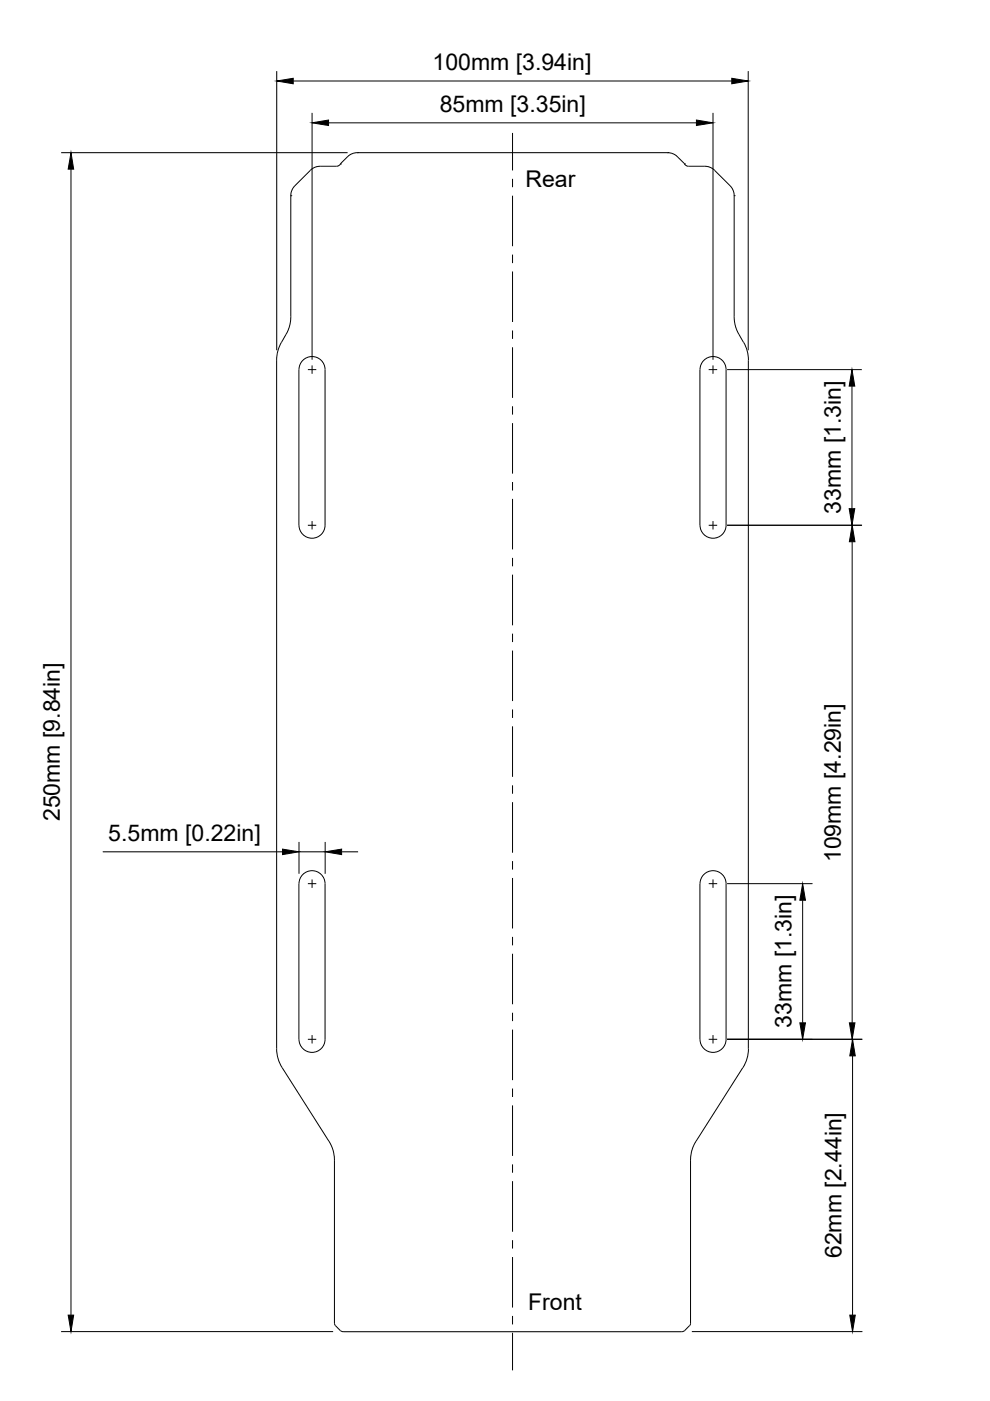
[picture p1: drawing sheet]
<svg xmlns="http://www.w3.org/2000/svg" width="210mm" height="297mm" viewBox="0 0 210 297" stroke-linecap="round" stroke-linejoin="round" font-family="sans-serif">
<!-- layer: Visible -->
<g fill="none" stroke="#000" stroke-width=".21">
<path d="M71.3 35.2h-3.6l-1.3 .5-4 3.8-.6 1-.1 1M71.3 35.2h.1M72.2 34.8l-.4 .3-.5 .1M72.2 34.8h.1M75.8 32.4l-1 .1-.8 .4-1.8 1.9M75.8 32.4h.1M75.8 32.4h65.7M141.5 32.4h.1M141.5 32.4l.8 .1 .8 .3 2 2M145.1 34.8h.1M145.1 34.8l.4 .3 .5 .1M146 35.2h.1"/>
<path d="M146 35.2h3.6l1.4 .5 3.9 3.8 .6 1 .2 1M61.7 41.5v25.9l-.4 1.9-.7 1.6a9.4 9.4 0 0 0-1.9 5.4M61.7 41.5h.1M155.7 41.5h.1M155.7 41.5v26.3l.6 2.3 1.3 2.5M58.7 76.4v146.6l.3 1.7 .5 1.1 10.3 16.2 .9 2.2 .2 1.5v34.9l.2 .5M64.4 76.2a2.76 2.76 0 0 1 3-.3 2.76 2.76 0 0 1 1.5 2.5v33a2.77 2.77 0 0 1-2.7 2.7 2.77 2.77 0 0 1-2.8-2.7v-33a2.76 2.76 0 0 1 1-2.2zM149.5 76.2a2.76 2.76 0 0 1 2.9-.3 2.76 2.76 0 0 1 1.5 2.5v33a2.77 2.77 0 0 1-2.7 2.7 2.77 2.77 0 0 1-2.8-2.7v-33a2.76 2.76 0 0 1 1.1-2.2zM157.7 72.6l.7 1.8 .3 1.9M158.7 76.4v146M63.4 220.4v-33a2.76 2.76 0 0 1 2.8-2.8 2.76 2.76 0 0 1 2.7 2.8v33M63.4 220.4a2.76 2.76 0 0 0 2.8 2.7 2.76 2.76 0 0 0 2.7-2.7"/>
<path d="M148.4 220.4v-33a2.76 2.76 0 0 1 2.8-2.8 2.76 2.76 0 0 1 2.7 2.8v33M148.4 220.4a2.76 2.76 0 0 0 2.8 2.7 2.76 2.76 0 0 0 2.7-2.7M157.5 226.4l-10 15.6-.9 2.2-.2 1.5v34.9l-.2 .5M158.7 222.4l-.4 2.3-.8 1.7M71.1 281.1h.1M71.1 281.1l1.1 1M72.2 282.1h.1M72.2 282.1l.5 .2h71.9l.5-.2M145.1 282.1h.1M146.2 281.1l-1.1 1M146.2 281.1h.1"/>
</g>
<!-- layer: Smart Centers -->
<g fill="none" stroke="#000" stroke-width=".21">
<path d="M108.7 28.2v7.9M108.7 37.9v1.8M108.7 41.5v10.7M108.7 54v1.8M108.7 57.6v10.7M65.3 78.4h1.8M66.2 77.5v1.8M108.7 70.1v1.7M108.7 73.6v10.8M150.3 78.4h1.8M151.2 77.5v1.8M108.7 86.1v1.8"/>
<path d="M108.7 89.7v10.7M65.3 111.4h1.8M66.2 110.5v1.8M108.7 102.2v1.8M108.7 105.8v10.7M108.7 118.3v1.8M150.3 111.4h1.8M151.2 110.5v1.8M108.7 121.8v10.8M108.7 134.4v1.7M108.7 137.9v10.7M108.7 150.4v1.8"/>
<path d="M108.7 154v10.7M108.7 166.5v1.8M108.7 170.1v10.7M65.3 187.4h1.8M66.2 186.5v1.7M108.7 182.6v1.8M108.7 186.1v10.8M108.7 198.6v1.8M150.3 187.4h1.8M151.2 186.5v1.7M66.2 219.5v1.7M108.7 202.2v10.7"/>
<path d="M108.7 214.7v1.8M108.7 218.3v10.7M151.2 219.5v1.7M65.3 220.4h1.8M108.7 230.8v1.8M108.7 234.4v10.7M150.3 220.4h1.8M108.7 246.9v1.8M108.7 250.4v10.8M108.7 262.9v1.8M108.7 266.5v10.7M108.7 279v1.8"/>
<path d="M108.7 282.6v7.9"/>
</g>
<!-- layer: FD_Dimensions -->
<g fill="none" stroke="#000" stroke-width=".21">
<path d="M58.7 15.1v59.2M62.2 17.2h93M158.6 15.1v59.2M13 32.4h60.7M15 35.9v242.9M66.2 23.9v52.4M69.7 26h78M151.2 23.9v52.4M154.2 78.4h28.5M180.6 81.9v26M154.2 111.4h28.6M180.7 114.9v102"/>
<path d="M63.4 178.5v6.8M68.9 178.5v6.8M21.8 180.6h38.1M63.4 180.6h5.5M72.4 180.6h3.5M154.2 187.4h18.1M170.2 190.9v26M154.2 220.4h28.7M180.8 223.9v54.9M13 282.3h57.6M146.7 282.3h36.2"/>
</g>
<g fill="#000" stroke="#000" stroke-width=".21">
<path d="M58.7 17.2l3.5-.6v1.2zM155.2 16.6l3.4 .6-3.4 .6zM15 32.4l.6 3.5h-1.1zM66.2 26l3.5-.6v1.2zM147.7 25.4l3.5 .6-3.5 .6zM180.6 78.4l.6 3.5h-1.2zM180 107.9h1.2l-.6 3.5zM180.7 111.4l.6 3.5h-1.2zM59.9 180l3.5 .6-3.5 .6zM68.9 180.6l3.5-.6v1.2zM170.2 187.4l.6 3.5h-1.2zM169.6 216.9h1.2l-.6 3.5z"/>
<path d="M180.1 216.9h1.2l-.6 3.5zM180.8 220.4l.5 3.5h-1.1zM14.5 278.8h1.1l-.6 3.5zM180.2 278.8h1.1l-.5 3.5z"/>
</g>
<g font-size="4.9">
<text x="91.7" y="14.8">100mm [3.94in]</text>
<text x="93.2" y="23.7">85mm [3.35in]</text>
<text x="111.4" y="39.5">Rear</text>
<text x="178.3" y="108.9" transform="rotate(-90 178.3 108.9)">33mm [1.3in]</text>
<text x="12.7" y="174.1" transform="rotate(-90 12.7 174.1)">250mm [9.84in]</text>
<text x="23" y="178.2">5.5mm [0.22in]</text>
<text x="178.3" y="182.8" transform="rotate(-90 178.3 182.8)">109mm [4.29in]</text>
<text x="167.8" y="217.9" transform="rotate(-90 167.8 217.9)">33mm [1.3in]</text>
<text x="178.4" y="266.8" transform="rotate(-90 178.4 266.8)">62mm [2.44in]</text>
<text x="112" y="277.8">Front</text>
</g>
</svg>
